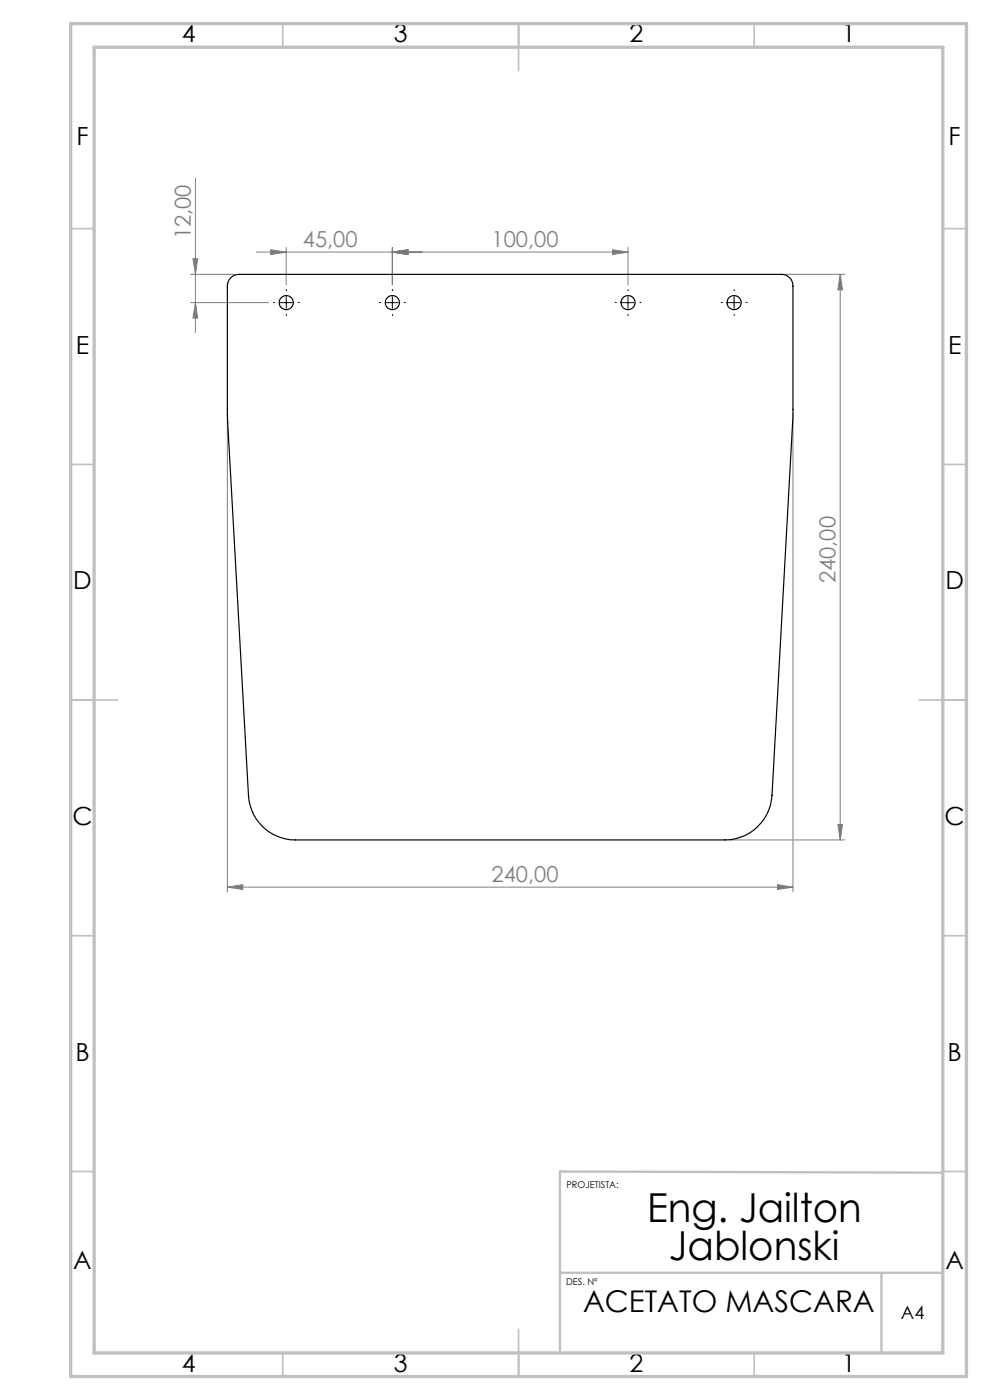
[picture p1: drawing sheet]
<svg xmlns="http://www.w3.org/2000/svg" width="210mm" height="297mm" viewBox="0 0 210 297" stroke-linecap="round" stroke-linejoin="round" font-family="sans-serif">
<g fill="none" stroke="#808080" stroke-width=".21">
<path d="M41.5 37.8v32.8M40.4 58.2h9.3M40.9 54.9h1l-.4 3.3zM54.4 53.5h78.8M57.4 53l3.3 .5-3.3 .5zM60.7 52.5v7.9M83.2 53.5l3.3-.5v1zM83.2 52.5v7.9M129.9 53l3.3 .5-3.3 .5zM133.2 52.5v7.9M166.7 58.2h12.5M178.2 58.2l.5 3.3h-1z"/>
<path d="M178.2 58.2v120M40.4 64.2h16.6M41.5 64.2l.4 3.3h-1zM48.2 87.8v101.4M168.2 87.8v101.4M154.8 178.2h24.4M177.7 174.9h1l-.5 3.3zM48.2 188.2l3.3-.5v1zM48.2 188.2h120M164.9 187.7l3.3 .5-3.3 .5z"/>
</g>
<g fill="none" stroke="#000" stroke-width=".21" stroke-dasharray="15.2 1.3 1.3 1.3">
<path d="M58.2 64.2h-.2M60.7 61.7v-.3M60.7 66.7v.2M63.2 64.2h.3M80.7 64.2h-.2M83.2 61.7v-.3M83.2 66.7v.2M85.7 64.2h.3M130.7 64.2h-.2M133.2 61.7v-.3M133.2 66.7v.2M135.7 64.2h.3"/>
<path d="M153.2 64.2h-.2M155.7 61.7v-.3M155.7 66.7v.2M158.2 64.2h.3"/>
</g>
<path d="M59.5 64.2h2.5M60.7 62.9v2.5M82 64.2h2.5M83.2 62.9v2.5M132 64.2h2.5M133.2 62.9v2.5M154.5 64.2h2.5M155.7 62.9v2.5" fill="none" stroke="#000" stroke-width=".21"/>
<g fill="none" stroke="#c0c0c0" stroke-width=".35">
<path d="M60 5v5M110 5v10M160 5v5M15 48.5h5M200 48.5h5M15 98.5h5M200 98.5h5M15 148.5h10M195 148.5h10M15 198.5h5M200 198.5h5M15 248.5h5"/>
<path d="M200 248.5h5M60 287v5M110 282v10M160 287v5"/>
</g>
<path d="M200 248.8l-81.2-.3v38.5M118.8 270h81.2M187 270v17" fill="none" stroke="#c0c0c0" stroke-width=".5"/>
<path d="M15 5h190v287h-190zM20 10h180v277h-180z" fill="none" stroke="#c0c0c0" stroke-width=".7"/>
<g fill="#808080">
<path d="M57.4 53l3.3 .5-3.3 .5zM83.2 53.5l3.3-.5v1zM83.2 53.5l3.3-.5v1zM129.9 53l3.3 .5-3.3 .5zM48.2 188.2l3.3-.5v1zM164.9 187.7l3.3 .5-3.3 .5z"/>
<path d="M177.7 174.9h1l-.5 3.3zM178.2 58.2l.5 3.3h-1z"/>
<path d="M40.9 54.9h1l-.4 3.3zM41.5 64.2l.4 3.3h-1z"/>
</g>
<g fill="none" stroke="#000" stroke-width=".25">
<path d="M49 58.9a2.47 2.47 0 0 1 1.7-.7h115a2.41 2.41 0 0 1 2.5 2.5v27.8l-4.4 80.2a10 10 0 0 1-10 9.5h-91.1a9.9 9.9 0 0 1-10-9.5l-4.5-80.5v-27.5a2.33 2.33 0 0 1 .8-1.8z"/>
<circle cx="60.7" cy="64.2" r="1.51"/>
<circle cx="83.2" cy="64.2" r="1.51"/>
<circle cx="133.2" cy="64.2" r="1.49"/>
<circle cx="155.7" cy="64.2" r="1.49"/>
</g>
<g font-size="8.5">
<text x="137.3" y="259.3">Eng. Jailton</text>
<text x="141.9" y="267.4">Jablonski</text>
</g>
<text font-size="6.3" x="123.7" y="278.4">ACETATO MASCARA</text>
<g font-size="5.3">
<text x="38.5" y="9">4</text>
<text x="83.5" y="9">3</text>
<text x="133.6" y="9">2</text>
<text x="178.6" y="9">1</text>
<text x="16.2" y="30.8">F</text>
<text x="201.2" y="30.8">F</text>
<text x="16.1" y="75">E</text>
<text x="201.1" y="75">E</text>
<text x="15.5" y="125">D</text>
<text x="200.5" y="125">D</text>
<text x="15.4" y="175">C</text>
<text x="200.4" y="175">C</text>
<text x="16" y="225">B</text>
<text x="201" y="225">B</text>
<text x="15.5" y="269.3">A</text>
<text x="200.5" y="269.3">A</text>
<text x="38.5" y="291">4</text>
<text x="83.5" y="291">3</text>
<text x="133.6" y="291">2</text>
<text x="178.6" y="291">1</text>
</g>
<g font-size="4.7" fill="#808080">
<text x="40.4" y="50.8" transform="rotate(-90 40.4 50.8)">12,00</text>
<text x="64.2" y="52.5">45,00</text>
<text x="104.3" y="52.5">100,00</text>
<text x="177.2" y="123.7" transform="rotate(-90 177.2 123.7)">240,00</text>
<text x="104.3" y="187.2">240,00</text>
</g>
<text font-size="3.9" x="191.1" y="279.8">A4</text>
<g font-size="2">
<text x="120.2" y="251.9">PROJETISTA:</text>
<text x="120.1" y="272.5">DES. Nº</text>
</g>
</svg>
